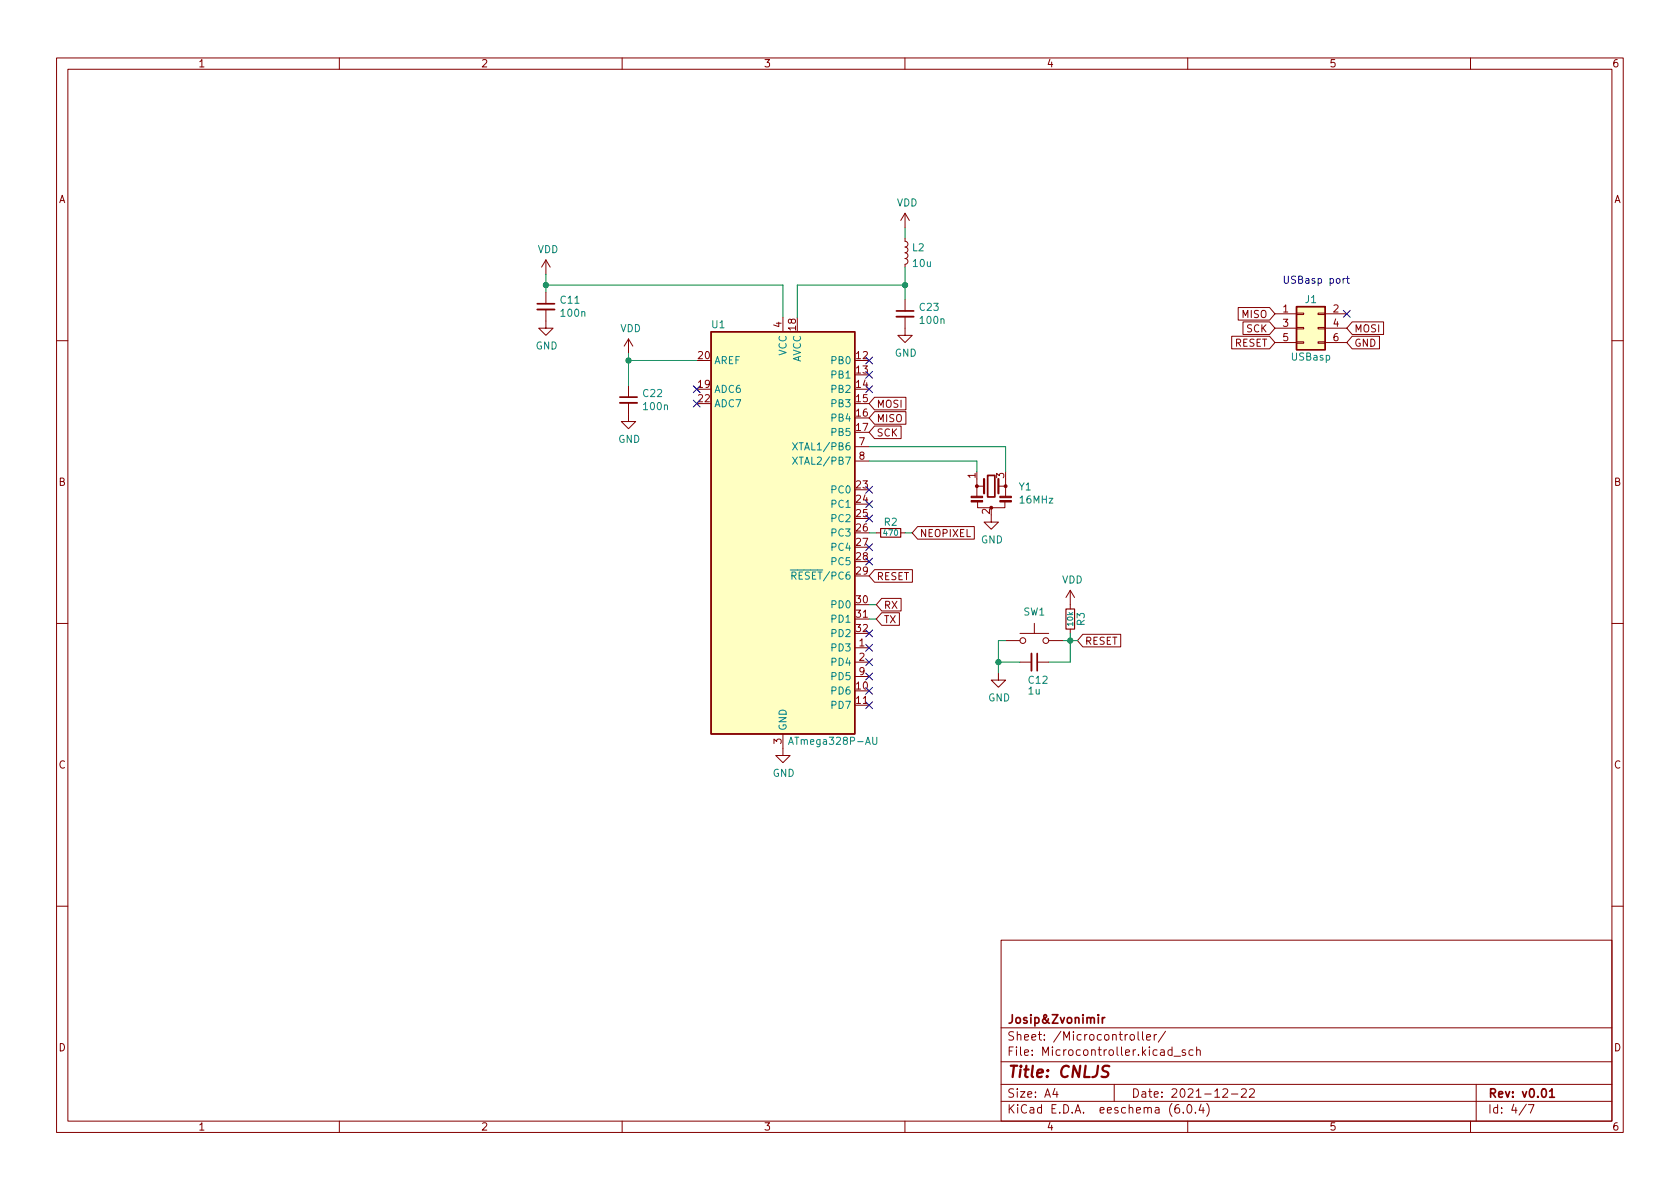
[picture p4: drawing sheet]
<svg xmlns="http://www.w3.org/2000/svg" width="297mm" height="210mm" viewBox="0 0 297 210" stroke-linecap="round" stroke-linejoin="round" font-family="sans-serif">
<g fill="none" stroke="#840000" stroke-width=".18">
<path d="M10 10.2h277v190.1h-277zM12 12.2h273v186.1h-273zM60 10.2v2M110 10.2v2M160 10.2v2M210 10.2v2M260 10.2v2M160 37.7v2.6M160 37.7l-.7 1.3M160 37.7l.8 1.3M96.5 54.7v3.3h1.3l-1.3 1.3-1.3-1.3h1.3M96.5 46v2.5"/>
<path d="M96.5 51.7v2M96.5 46l-.7 1.2M96.5 46l.8 1.2M111.1 59.9l-.7 1.3M111.1 59.9v2.6M111.1 59.9l.8 1.3M138.4 56.1v2.6M160 42.2v.5l.4 .1 .1 .4-.1 .3-.4 .2 .3 .1 .2 .3-.1 .4-.4 .2 .4 .2 .1 .4-.2 .3-.3 .1 .4 .2 .1 .3-.1 .4-.4 .1v.5M160 56v3.3h1.3l-1.3 1.3-1.3-1.3h1.3M160 53v2M217.8 59.5h6.7l.9 1.1-.9 1.1h-6.7zM218.9 54.4h5.6l.9 1.1-.9 1.1h-5.6z"/>
<path d="M219.8 56.9h4.7l.9 1.1-.9 1.1h-4.7zM225.4 55.5h3.8M225.4 58h3.8M229.2 57.9h1.3v.3h-1.3zM229.2 55.4h1.3v.2h-1.3zM233 57.9h1.3v.3h-1.3zM233 55.4h1.3v.2h-1.3zM234.3 55.5h3.8M234.3 58h3.8M239.1 59.5h4.8v2.2h-4.8l-1-1.1zM239.1 56.9h5.5v2.2h-5.5l-1-1.1zM10 60.2h2"/>
<path d="M111.1 71.2v3.3h1.3l-1.3 1.3-1.2-1.3h1.2M111.1 68.2v2M151.1 79h2.6M154.6 75.3h4.7v2.3h-4.7l-.9-1.2zM154.6 72.8h5.6v2.2h-5.6l-.9-1.1zM154.6 70.3h5.6v2.2h-5.6l-.9-1.1zM225.4 60.6h3.8M229.2 60.4h1.3v.3h-1.3zM233 60.4h1.3v.3h-1.3zM234.3 60.6h3.8M285 60.2h2M151.1 81.5h2.6"/>
<path d="M154.9 94.2h.8M159.3 94.2h.7M162.2 93.1h10.1v2.2h-10.1l-.9-1.1zM172.7 84.7v3.1M172.7 86h1.2M172.8 88.6v1.2h4.9v-1M175.3 91.1v1.2h1.2l-1.2 1.3-1.3-1.3h1.3M176.5 86h1.3M177.8 84.7v3.1M10 110.2h2M151.1 114.5h2.6M151.1 117.1h2.6"/>
<path d="M151.1 109.5h2.6M151.1 119.6h2.6M154.6 100.7h6.7v2.3h-6.7l-.9-1.2zM155.9 108.4h3.1v2.2h-3.1l-1-1.1zM155.9 105.8h3.4v2.2h-3.4l-1-1.1zM176.5 119v1.3h1.3l-1.3 1.2-1.2-1.2h1.2M177.8 113.3h2.5M180.3 112h5.1M180.3 117.1h2.1M182.9 110.2v1.8M183.4 117.1h2M185.4 113.3h2.6"/>
<path d="M189.2 104.4l-.7 1.3M189.2 104.4v3.3M189.2 111.2v.8M189.2 104.4l.8 1.3M191.5 112.2h6.7v2.2h-6.7l-1-1.1zM285 110.2h2M138.4 129.8v3.8h1.3l-1.3 1.3-1.2-1.3h1.2M151.1 124.7h2.6M10 160.2h2M177 166.3h108v32h-108zM285 160.2h2M60 198.3v2"/>
<path d="M110 198.3v2M160 198.3v2M177 194.8h108M177 191.8h108M177 187.8h108M177 181.8h108M186.5 192.5l-.4 1h1M186.9 193v1M197 191.8v3M199.9 183l.4-.1 .3 .3v.4l-.3 .3h-.4l-.1-.3v-.4zM201.2 182.4v1.3l.2 .2M202 182.4v1.3l.2 .2"/>
<path d="M202.7 183.4l.7-.1v-.3l-.5-.1-.2 .2 .1 .8h.6M204.1 182.9v1M204.5 182.9l-.3 .1-.1 .2M206.1 182.4l-1.3 1.9M207.2 185.7l-.4-.1-.3 .3v.4l.1 .3h.6M207.2 185.1v1.5M207.6 186.8h1.1M208.4 195.3a.59 .59 0 0 0-.7 .7v.5l.2 .3h.4l.2-.1 .1-.5-.2-.2-.4-.1-.3 .3M209.2 196.7v.1M209.6 185.7l-.4-.1-.2 .2 .1 .3 .5 .1v.4h-.6M210 198.3v2M210.1 195.4l.1-.1a.81 .81 0 0 1 .6 .7 .81 .81 0 0 1-.3 .8h-.1a.81 .81 0 0 1-.6-.6 .81 .81 0 0 1 .3-.8z"/>
<path d="M210.9 185.7l-.4-.1-.3 .3v.4l.2 .3h.5M211.4 196.7v.1M211.6 185.8l.2-.2 .3 .1 .1 .9M211.6 185.1v1.5M212.4 195.3l-.4 1h.9M212.7 195.8v1M213.4 195.1a1.72 1.72 0 0 1 0 2.3M216.2 192.7l.6-.2 .2 .2 .1 .3-1 1h1M217.7 193.5h1.2M219.5 192.7l.6-.2 .2 .2 .1 .3-1 1h1M220.9 192.7l.6-.2 .2 .2 .1 .3-.9 1h.9M260 198.3v2"/>
<path d="M261 191.8v6.5M269.9 195.3l-1.3 1.9M270.2 195.3h1l-.6 1.5"/>
<circle cx="180.8" cy="113.3" r=".51"/>
<circle cx="184.9" cy="113.3" r=".51"/>
</g>
<path d="M95 53.7h3M158.5 55h3M109.6 70.2h3M174.6 84.1h1.3v3.8h-1.3zM183.4 115.6v3M194.9 179.9v1M195.3 179.9l-.2 .1-.2 .2M274 193l.4-.5v1.5M274 194h.8" fill="none" stroke="#840000" stroke-width=".3"/>
<path d="M196.1 188.6a.85 .85 0 0 0-1 .1 .45 .45 0 0 0 .2 .7l.3 .1a.49 .49 0 0 1 .4 .5 .49 .49 0 0 1-.5 .5l-.7-.1" fill="none" stroke="#840000" stroke-width=".4"/>
<path d="M95 54.7h3M158.5 56h3M109.6 71.2h3M182.4 115.6v3" fill="none" stroke="#840000" stroke-width=".33"/>
<path d="M155.7 93.5h3.6v1.5h-3.6zM188.5 107.7h1.5v3.5h-1.5z" fill="none" stroke="#840000" stroke-width=".2"/>
<g fill="#ffffc2" stroke="#ffffc2" stroke-width=".18">
<path d="M125.7 58.7h25.4v71.1h-25.4z"/>
<path d="M229.2 54.2h5.1v7.6h-5.1z"/>
</g>
<path d="M125.7 58.7h25.4v71.1h-25.4zM229.2 54.2h5.1v7.6h-5.1z" fill="none" stroke="#840000" stroke-width=".25"/>
<path d="M140.1 78.3l.9 1.3M141 78.3l-.9 1.3M140.1 80.8l.9 1.3M141 80.8l-.9 1.3M139.4 131.6l.5-1.2 .4 1.2M139.5 131.3h.7M154.3 130.4v1l.2 .2h.3l.2-.2v-1" fill="none" stroke="#008484" stroke-width=".18"/>
<g fill="#840000" stroke="#840000" stroke-width=".18">
<path d="M171.7 88.5h2v.3h-2z"/>
<path d="M171.7 87.8h2v.2h-2z"/>
<path d="M176.8 88.5h2v.3h-2z"/>
<path d="M176.8 87.8h2v.2h-2z"/>
<circle cx="172.7" cy="86" r=".25"/>
<circle cx="177.8" cy="86" r=".25"/>
</g>
<path d="M174 84.7v2.5M176.5 84.7v2.5" fill="none" stroke="#840000" stroke-width=".38"/>
<path d="M237.5 49.2v.9M237.8 49.2l-.3 .3M238.1 49.2h.5M238.3 48.8v1.1l.3 .2" fill="none" stroke="#0000c2" stroke-width=".18"/>
<g fill="none" stroke="#008400" stroke-width=".18">
<path d="M96.5 50.4h41.9v5.7M96.5 48.5v3.2M160 40.3v1.9M160 47.2v5.8M160 50.4h-19v5.7M111.1 63.7h12.1M111.1 62.5v5.7M153.7 79h24.1v4.4M153.7 94.2h1.2M153.7 81.5h19v1.9M160 94.2h1.3M153.7 106.9h1.2"/>
<path d="M153.7 109.5h1.2M176.5 117.1h3.8M177.8 113.3h-1.3v5.7M188 113.3h2.5M189.2 112v5.1h-3.8"/>
</g>
<g fill="none" stroke="#000084" stroke-width=".18">
<path d="M237.5 54.9l1.2 1.2M238.7 54.9l-1.2 1.2M122.6 68.2l1.2 1.2M122.6 70.8l1.2 1.2M123.8 68.2l-1.2 1.2M123.8 70.8l-1.2 1.2M153.1 68.2l1.2 1.2M153.1 65.7l1.2 1.2M153.1 63.1l1.2 1.3M154.3 68.2l-1.2 1.2M154.3 65.7l-1.2 1.2M154.3 63.1l-1.2 1.3"/>
<path d="M153.1 88.5l1.2 1.3M153.1 91.1l1.2 1.2M153.1 96.2l1.2 1.2M153.1 98.7l1.2 1.2M153.1 86l1.2 1.2M154.3 88.5l-1.2 1.3M154.3 91.1l-1.2 1.2M154.3 96.2l-1.2 1.2M154.3 98.7l-1.2 1.2M154.3 86l-1.2 1.2M153.1 111.4l1.2 1.2M153.1 116.5l1.2 1.2"/>
<path d="M153.1 113.9l1.2 1.3M153.1 119l1.2 1.2M154.3 111.4l-1.2 1.2M154.3 116.5l-1.2 1.2M154.3 113.9l-1.2 1.3M154.3 119l-1.2 1.2M153.1 121.6l1.2 1.2M153.1 124.1l1.2 1.2M154.3 121.6l-1.2 1.2M154.3 124.1l-1.2 1.2"/>
</g>
<g fill="#008400" stroke="#008400" stroke-width=".18">
<circle cx="111.1" cy="63.7" r=".46"/>
<circle cx="160" cy="50.4" r=".46"/>
<circle cx="96.5" cy="50.4" r=".46"/>
<circle cx="189.2" cy="113.3" r=".46"/>
<circle cx="176.5" cy="117.1" r=".46"/>
</g>
<text font-size="2.8" fill="#840000" x="178" y="190.6">Title: CNLJS</text>
<g font-size="2.1" fill="#840000">
<text x="178" y="184">Sheet: /Microcontroller/</text>
<text x="178" y="181">Josip&amp;Zvonimir</text>
<text x="178" y="186.7">File: Microcontroller.kicad_sch</text>
<text x="178" y="196.9">KiCad E.D.A. eeschema (6.0.4)</text>
<text x="178" y="194.1">Size: A4</text>
<text x="200" y="194.1">Date: 2021-12-22</text>
<text x="263" y="194.1">Rev: v0.01</text>
<text x="263" y="196.9">Id: 4/7</text>
</g>
<g font-size="1.8" fill="#840000">
<text x="35" y="11.9">1</text>
<text x="85" y="11.9">2</text>
<text x="135" y="11.9">3</text>
<text x="185" y="11.9">4</text>
<text x="235" y="11.9">5</text>
<text x="285" y="11.9">6</text>
<text x="10.3" y="35.9">A</text>
<text x="285.3" y="35.9">A</text>
<text x="138.2" y="57.9" transform="rotate(-90 138.2 57.9)">4</text>
<text x="140.7" y="58.4" transform="rotate(-90 140.7 58.4)">18</text>
<text x="219.6" y="56.2">MISO</text>
<text x="220.4" y="58.8">SCK</text>
<text x="226.8" y="55.2">1</text>
<text x="226.8" y="57.8">3</text>
<text x="235.7" y="55.2">2</text>
<text x="235.7" y="57.8">4</text>
<text x="239.4" y="58.8">MOSI</text>
<text x="123.5" y="63.5">20</text>
<text x="151.4" y="63.5">12</text>
<text x="218.3" y="61.3">RESET</text>
<text x="226.8" y="60.3">5</text>
<text x="235.7" y="60.3">6</text>
<text x="239.4" y="61.3">GND</text>
<text x="123.5" y="68.6">19</text>
<text x="123.5" y="71.1">22</text>
<text x="151.4" y="66">13</text>
<text x="151.4" y="68.6">14</text>
<text x="151.4" y="71.1">15</text>
<text x="151.4" y="73.7">16</text>
<text x="151.4" y="76.2">17</text>
<text x="154.9" y="77.2">SCK</text>
<text x="154.9" y="74.6">MISO</text>
<text x="154.9" y="72.1">MOSI</text>
<text x="151.9" y="78.7">7</text>
<text x="151.9" y="81.3">8</text>
<text x="10.3" y="85.9">B</text>
<text x="151.4" y="86.4">23</text>
<text x="151.4" y="88.9">24</text>
<text x="172.5" y="84.6" transform="rotate(-90 172.5 84.6)">1</text>
<text x="177.5" y="84.6" transform="rotate(-90 177.5 84.6)">3</text>
<text x="285.3" y="85.9">B</text>
<text x="151.4" y="91.4">25</text>
<text x="151.4" y="94">26</text>
<text x="162.6" y="95">NEOPIXEL</text>
<text x="175" y="90.9" transform="rotate(-90 175 90.9)">2</text>
<text x="151.4" y="96.5">27</text>
<text x="151.4" y="99.1">28</text>
<text x="151.4" y="101.6">29</text>
<text x="151.4" y="106.7">30</text>
<text x="154.9" y="102.6">RESET</text>
<text x="156.2" y="107.7">RX</text>
<text x="151.4" y="109.2">31</text>
<text x="151.4" y="111.8">32</text>
<text x="156.2" y="110.2">TX</text>
<text x="151.9" y="114.3">1</text>
<text x="151.9" y="116.8">2</text>
<text x="151.9" y="119.4">9</text>
<text x="191.8" y="114">RESET</text>
<text x="151.4" y="121.9">10</text>
<text x="151.4" y="124.5">11</text>
<text x="138.2" y="131.6" transform="rotate(-90 138.2 131.6)">3</text>
<text x="10.3" y="135.9">C</text>
<text x="285.3" y="135.9">C</text>
<text x="10.3" y="185.9">D</text>
<text x="285.3" y="185.9">D</text>
<text x="35" y="199.9">1</text>
<text x="85" y="199.9">2</text>
<text x="135" y="199.9">3</text>
<text x="185" y="199.9">4</text>
<text x="235" y="199.9">5</text>
<text x="285" y="199.9">6</text>
</g>
<g font-size="1.8" fill="#008484">
<text x="158.5" y="36.5">VDD</text>
<text x="95" y="44.7">VDD</text>
<text x="161.3" y="44.4">L2</text>
<text x="161.5" y="47.2">10u</text>
<text x="99.2" y="53.7">C11</text>
<text x="230.8" y="53.6">J1</text>
<text x="99.3" y="56">100n</text>
<text x="109.6" y="58.7">VDD</text>
<text x="125.9" y="58">U1</text>
<text x="162.7" y="55">C23</text>
<text x="162.8" y="57.3">100n</text>
<text x="94.7" y="61.8">GND</text>
<text x="126.2" y="64.4">AREF</text>
<text x="139.1" y="62.9" transform="rotate(-90 139.1 62.9)">VCC</text>
<text x="141.6" y="64.2" transform="rotate(-90 141.6 64.2)">AVCC</text>
<text x="147.2" y="64.4">PB0</text>
<text x="158.2" y="63.1">GND</text>
<text x="228.4" y="63.7">USBasp</text>
<text x="113.8" y="70.2">C22</text>
<text x="126.2" y="69.5">ADC6</text>
<text x="147.2" y="66.9">PB1</text>
<text x="147.2" y="69.5">PB2</text>
<text x="113.9" y="72.5">100n</text>
<text x="126.2" y="72">ADC7</text>
<text x="147.2" y="72">PB3</text>
<text x="147.2" y="74.5">PB4</text>
<text x="147.2" y="77.1">PB5</text>
<text x="109.3" y="78.3">GND</text>
<text x="141.1" y="79.6">XTAL1/PB6</text>
<text x="141.1" y="82.2">XTAL2/PB7</text>
<text x="147.2" y="87.2">PC0</text>
<text x="147.2" y="89.8">PC1</text>
<text x="180.2" y="86.7">Y1</text>
<text x="180.4" y="89">16MHz</text>
<text x="147.2" y="92.3">PC2</text>
<text x="147.2" y="94.9">PC3</text>
<text x="156.3" y="93">R2</text>
<text x="147.2" y="97.4">PC4</text>
<text x="147.2" y="99.9">PC5</text>
<text x="173.4" y="96.1">GND</text>
<text x="139.4" y="102.5">~{RESET}/PC6</text>
<text x="147.2" y="107.6">PD0</text>
<text x="187.7" y="103.2">VDD</text>
<text x="147.2" y="110.1">PD1</text>
<text x="147.2" y="112.6">PD2</text>
<text x="181" y="108.8">SW1</text>
<text x="191.8" y="110.6" transform="rotate(-90 191.8 110.6)">R3</text>
<text x="147.2" y="115.2">PD3</text>
<text x="147.2" y="117.7">PD4</text>
<text x="147.2" y="122.8">PD6</text>
<text x="147.2" y="125.3">PD7</text>
<text x="147.2" y="120.3">PD5</text>
<text x="174.7" y="124">GND</text>
<text x="181.8" y="122.8">1u</text>
<text x="181.9" y="120.9">C12</text>
<text x="139.1" y="129.3" transform="rotate(-90 139.1 129.3)">GND</text>
<text x="140.2" y="131.7">ATmega328P-AU</text>
<text x="136.6" y="137.4">GND</text>
</g>
<text font-size="1.8" fill="#0000c2" x="226.7" y="50.2">USBasp port</text>
<g font-size="1.4" fill="#008484">
<text x="156.3" y="94.7">470</text>
<text x="189.7" y="110.6" transform="rotate(-90 189.7 110.6)">10k</text>
</g>
</svg>
